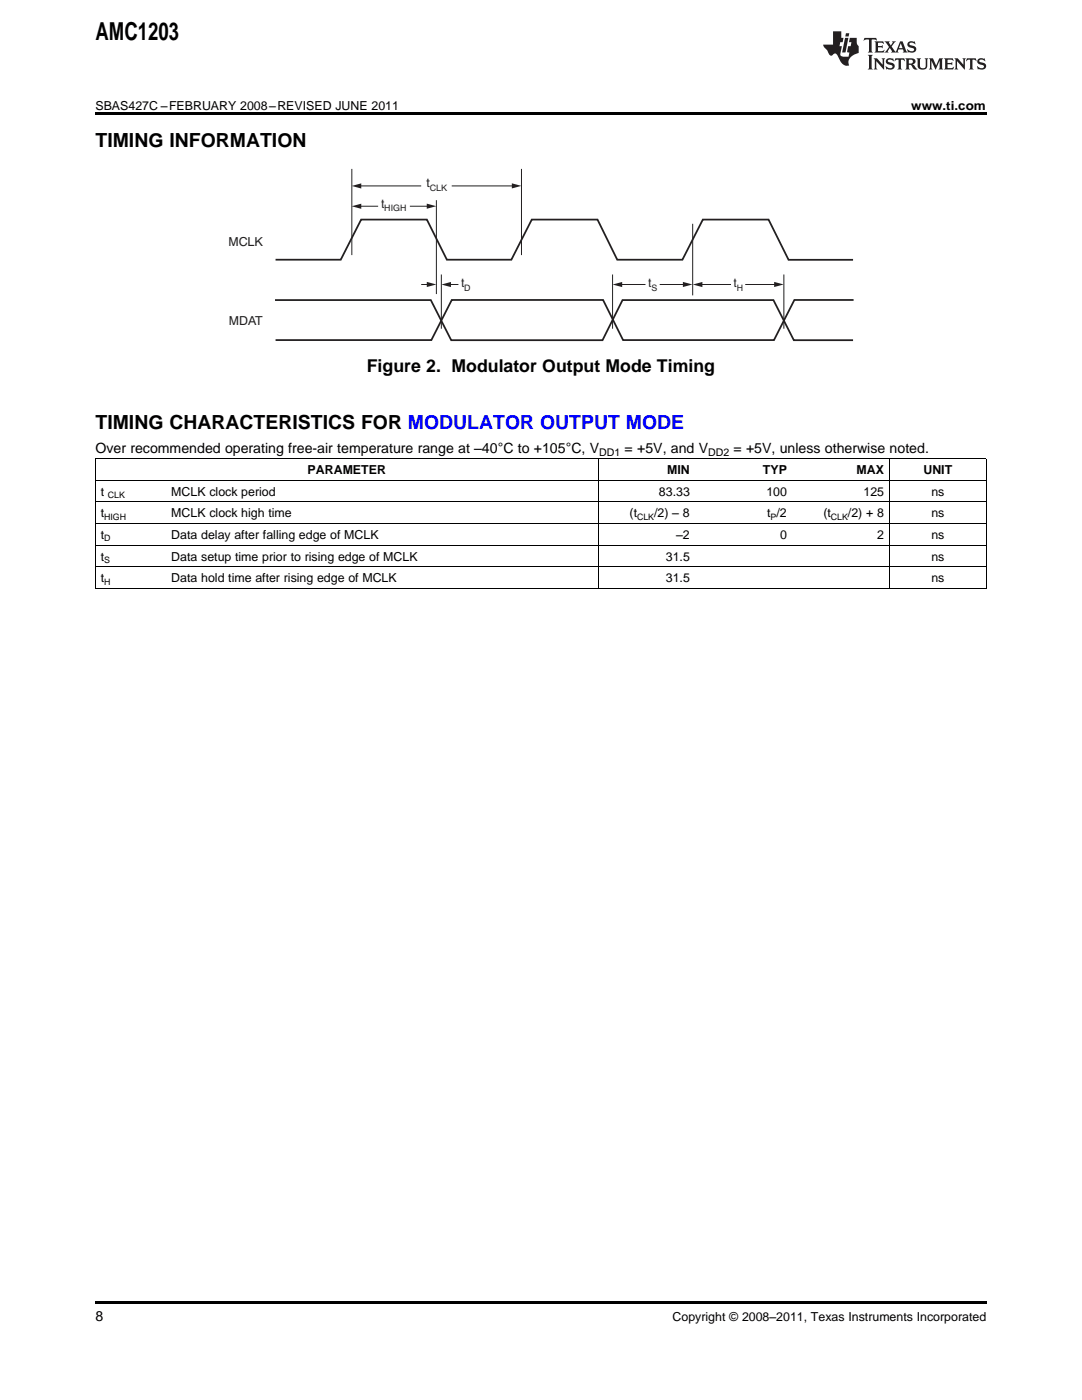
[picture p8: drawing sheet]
<svg xmlns="http://www.w3.org/2000/svg" width="216mm" height="279mm" viewBox="0 0 216 279" stroke-linecap="round" stroke-linejoin="round" font-family="sans-serif">
<g fill="#231f20">
<path d="M172.5 7.6l-.1 .5 .4-.2h.6v.1v2.1l-.2 .4h.9l-.2-.4v-2.1l.1-.1h.5l.5 .2-.2-.5zM174.5 8.3l.2 .3v1.5l-.2 .4h1.8l.2-.6a1.04 1.04 0 0 1-1.3 .2v-.7h.6l.3 .2v-.6l-.3 .2h-.6v-.6l.8-.1 .4 .3-.2-.5zM176.5 8.3l.9 1.1-.9 1.1h.8l-.2-.2 .4-.7 .5 .7-.2 .2h1.5l-.2-.2 .2-.4h.9l.1 .4-.2 .2h1l-.3-.3-.7-1.9h-.5l-.9 2-.8-1 .9-1h-.8l.1 .3-.4 .5-.3-.6 .1-.2zM179.7 8.6l.4 1h-.7zM181.3 8.4a.63 .63 0 0 0-.2 .7 .63 .63 0 0 0 .6 .4l.6 .2 .1 .2a.75 .75 0 0 1-.7 .4 .75 .75 0 0 1-.6-.5l.1 .7 .1-.1a1.11 1.11 0 0 0 1.5-.6 1.13 1.13 0 0 0-1.2-.8l-.1-.4a1.04 1.04 0 0 1 1.2 .2l-.2-.5-.2 .1-.4-.2zM173.2 10.9l.2 .4v2.2l-.2 .4h1l-.3-.4v-2.2l.3-.4zM174.3 11.6l.3 .4v1.5l-.3 .4h.8l-.2-.4v-1.3l1.5 1.7v-1.9l.2-.4h-.7l.2 .4v.9l-1.1-1.3zM177 11.8a.62 .62 0 0 0-.2 .7 .62 .62 0 0 0 .6 .4l.6 .1 .1 .3a.76 .76 0 0 1-.7 .3 .76 .76 0 0 1-.7-.4l.2 .7 .1-.1a1.11 1.11 0 0 0 1.5-.6 1.13 1.13 0 0 0-1.2-.8l-.1-.4a1.04 1.04 0 0 1 1.2 .2l-.2-.6-.2 .1-.5-.1zM178.7 11.6l-.2 .6a.61 .61 0 0 1 .8-.3v1.6l-.2 .4h.9l-.2-.4v-1.6a.63 .63 0 0 1 .7 .3l-.1-.6zM180.6 11.6l.3 .4v1.5l-.3 .4h1l-.2-.2-.1-.8 .6 .2a.76 .76 0 0 0 1.2 .7l-1-1a.58 .58 0 0 0 .6-.5 .58 .58 0 0 0-.5-.6zM181.4 11.9h.1a.45 .45 0 0 1 .5 .1 .45 .45 0 0 1 .1 .5l-.8 .2zM182.9 11.6l.2 .2a2.17 2.17 0 0 0 .3 1.9 .99 .99 0 0 0 1.6-.6v-1.1l.2-.4h-.7l.2 .2a1.92 1.92 0 0 1-.2 1.8 .6 .6 0 0 1-.9-.5v-1.1l.2-.4zM185.4 11.6l.2 .4v1.5l-.2 .4h.7l-.2-.4v-1.4l.8 1.8 .8-1.8v1.4l-.2 .4h.9l-.2-.4v-1.5l.2-.4h-.8l-.6 1.5-.6-1.5zM188.4 11.6l.2 .4v1.5l-.2 .4h1.8l.1-.6a1.04 1.04 0 0 1-1.2 .1v-.6h.5l.4 .2v-.6l-.4 .2h-.5v-.7h.8l.3 .3-.1-.6zM190.5 11.6l.2 .4v1.5l-.2 .4h.7l-.2-.4v-1.3l1.5 1.7v-1.9l.2-.4h-.7l.2 .4v.9l-1.1-1.3zM192.9 11.6l-.1 .6a.61 .61 0 0 1 .7-.3l.1 1.6-.3 .4h1l-.3-.4 .1-1.6a.63 .63 0 0 1 .7 .3l-.1-.6zM195.2 11.8a.62 .62 0 0 0-.2 .7 .62 .62 0 0 0 .6 .4l.6 .1 .1 .3a.76 .76 0 0 1-.7 .3 .76 .76 0 0 1-.6-.4l.1 .7 .1-.1a1.11 1.11 0 0 0 1.6-.6 1.13 1.13 0 0 0-1.3-.8l-.1-.4a1.04 1.04 0 0 1 1.2 .2l-.1-.6-.2 .1-.5-.1z"/>
<path d="M166.2 6.3v2.6h-1.9v.4l.8 .9a.91 .91 0 0 0 1 .8 .56 .56 0 0 1 .5-.3 .56 .56 0 0 1 .5 .3l.4 .8a1.53 1.53 0 0 0 1.9 1.2 1.54 1.54 0 0 1 1-2.1l.9-.3v-1.4a1.52 1.52 0 0 1-.4-1.6h-1.3l-.2 .8h.5l-.2 .8h-.5l-.1 1v.2l.4 .1-.2 .8a1.93 1.93 0 0 1-1.6-.3l.3-1.8h-.5l.2-.8h.4l.2-.8h-.4v-1.3zM168.6 7.6l-.6 2.9h.7l.6-2.9zM168.8 6.6l-.1 .7h.6l.2-.7z"/>
</g>
<path d="M54.9 59.9h31.1l4 8h30.2l4-8h30.1l4.1 8h11.8M55 51.8h13l4.1-8h13.1l4 8h12.8l4.1-8h13.1l4 8h13l4-8h13.2l3.9 8.1h12.9M170.3 59.9h-11.8l-4.1 8h-30.1l-4-8h-30.2l-4 8h-31.1" fill="none" stroke="#231f20" stroke-width=".35"/>
<path d="M70.2 33.7v17.2M71.7 37.1h12.3M104.1 33.7v17.2" fill="none" stroke="#231f20" stroke-width=".2"/>
<g fill="#231f20">
<path d="M102.1 36.6l1.9 .5-1.9 .5z"/>
<path d="M70.2 37.1l1.9-.5v1z"/>
</g>
<path d="M90.1 37.1h12.5M71.7 41.2h3.8" fill="none" stroke="#231f20" stroke-width=".2"/>
<g fill="#231f20">
<path d="M85.2 40.6l1.9 .6-1.9 .5z"/>
<path d="M70.2 41.2l1.9-.5v1z"/>
</g>
<path d="M81.8 41.2h3.7M89.6 56.8h1.9" fill="none" stroke="#231f20" stroke-width=".2"/>
<g fill="#231f20">
<path d="M85.2 56.3l1.9 .5-1.9 .5z"/>
<path d="M88.1 56.8l1.9-.5v1z"/>
</g>
<path d="M87.1 40v18.7M84 56.8h1.5M88.1 54.8v10.8M123.8 56.8h5" fill="none" stroke="#231f20" stroke-width=".2"/>
<g fill="#231f20">
<path d="M136.3 56.3l1.9 .5-1.9 .5z"/>
<path d="M122.2 56.8l1.9-.5v1z"/>
</g>
<path d="M131.6 56.8h5M139.8 56.8h6.1" fill="none" stroke="#231f20" stroke-width=".2"/>
<g fill="#231f20">
<path d="M154.5 56.3l1.9 .5-1.9 .5z"/>
<path d="M138.2 56.8l2-.5v1z"/>
</g>
<path d="M122.2 54.8v10.8M138.2 44.7v14.3M148.7 56.8h6.2M156.4 54.8v10.8" fill="none" stroke="#231f20" stroke-width=".2"/>
<path d="M19 22.5h177.8v.5h-177.8zM19 117.4h.2zM119.3 117.4h.1zM138.6 117.4h.1zM158 117.4h.1zM177.4 117.4h.1zM196.7 117.4h.1zM19 259.7h177.8v.5h-177.8z" fill="#000"/>
<path d="M19 95.9h177.8M19 91.6h177.8M19.1 91.6v25.8M119.3 91.6v25.8M177.4 91.6v25.8M196.8 91.6v25.8M19 117.4h177.8M19 113.1h177.8M19 108.8h177.8M19 104.5h177.8M19 100.2h177.8" fill="none" stroke="#000" stroke-width=".2"/>
<text font-size="4.9" x="19" y="7.9">AMC1203</text>
<g font-size="3.9">
<text x="19" y="29.3">TIMING INFORMATION</text>
<text x="19" y="85.5">TIMING CHARACTERISTICS FOR MODULATOR OUTPUT MODE</text>
</g>
<text font-size="3.5" x="73.2" y="74.3">Figure 2. Modulator Output Mode Timing</text>
<g font-size="2.8">
<text x="19" y="90.3">Over recommended operating free-air temperature range at –40°C to +105°C, V</text>
<text x="124.6" y="90.3">= +5V, and V</text>
<text x="146.4" y="90.3">= +5V, unless otherwise noted.</text>
<text x="19" y="263.6">8</text>
</g>
<g font-size="2.5">
<text x="19" y="21.9">SBAS427C –FEBRUARY 2008–REVISED JUNE 2011</text>
<text x="181.8" y="21.9">www.ti.com</text>
<text x="61.4" y="94.7">PARAMETER</text>
<text x="133.1" y="94.7">MIN</text>
<text x="152.2" y="94.7">TYP</text>
<text x="170.9" y="94.7">MAX</text>
<text x="184.3" y="94.7">UNIT</text>
<text x="20.1" y="99">t</text>
<text x="34.2" y="99">MCLK clock period</text>
<text x="131.5" y="99">83.33</text>
<text x="152.9" y="99">100</text>
<text x="172.3" y="99">125</text>
<text x="185.8" y="99">ns</text>
<text x="20.1" y="103.3">t</text>
<text x="20.1" y="107.6">t</text>
<text x="34.2" y="103.3">MCLK clock high time</text>
<text x="34.2" y="107.6">Data delay after falling edge of MCLK</text>
<text x="125.6" y="103.3">(t</text>
<text x="130.5" y="103.3">/2) – 8</text>
<text x="134.9" y="107.6">–2</text>
<text x="153.1" y="103.3">t /2</text>
<text x="155.6" y="107.6">0</text>
<text x="164.3" y="103.3">(t</text>
<text x="169.2" y="103.3">/2) + 8</text>
<text x="175" y="107.6">2</text>
<text x="185.8" y="103.3">ns</text>
<text x="185.8" y="107.6">ns</text>
<text x="20.1" y="111.9">t</text>
<text x="34.2" y="111.9">Data setup time prior to rising edge of MCLK</text>
<text x="132.9" y="111.9">31.5</text>
<text x="185.8" y="111.9">ns</text>
<text x="20.1" y="116.2">t</text>
<text x="34.2" y="116.2">Data hold time after rising edge of MCLK</text>
<text x="132.9" y="116.2">31.5</text>
<text x="185.8" y="116.2">ns</text>
<text x="134.2" y="263.6">Copyright © 2008–2011, Texas Instruments Incorporated</text>
</g>
<g font-size="2.5" fill="#231f20">
<text x="76.1" y="41.5">t</text>
<text x="85.1" y="37.4">t</text>
<text x="45.6" y="49.1">MCLK</text>
<text x="92.1" y="57.3">t</text>
<text x="129.4" y="57.3">t</text>
<text x="146.4" y="57.3">t</text>
<text x="45.7" y="64.8">MDAT</text>
</g>
<g font-size="2.1">
<text x="119.6" y="90.9">DD1</text>
<text x="141.3" y="90.9">DD2</text>
</g>
<g font-size="1.8" fill="#231f20">
<text x="85.8" y="38.1">CLK</text>
<text x="76.7" y="42.2">HIGH</text>
<text x="92.6" y="58">D</text>
<text x="130" y="58">S</text>
<text x="147" y="58">H</text>
</g>
<g font-size="1.8">
<text x="21.5" y="99.4">CLK</text>
<text x="20.8" y="103.8">HIGH</text>
<text x="127.1" y="103.8">CLK</text>
<text x="153.8" y="103.8">P</text>
<text x="165.8" y="103.8">CLK</text>
<text x="20.8" y="108.1">D</text>
<text x="20.8" y="112.4">S</text>
<text x="20.8" y="116.7">H</text>
</g>
</svg>
